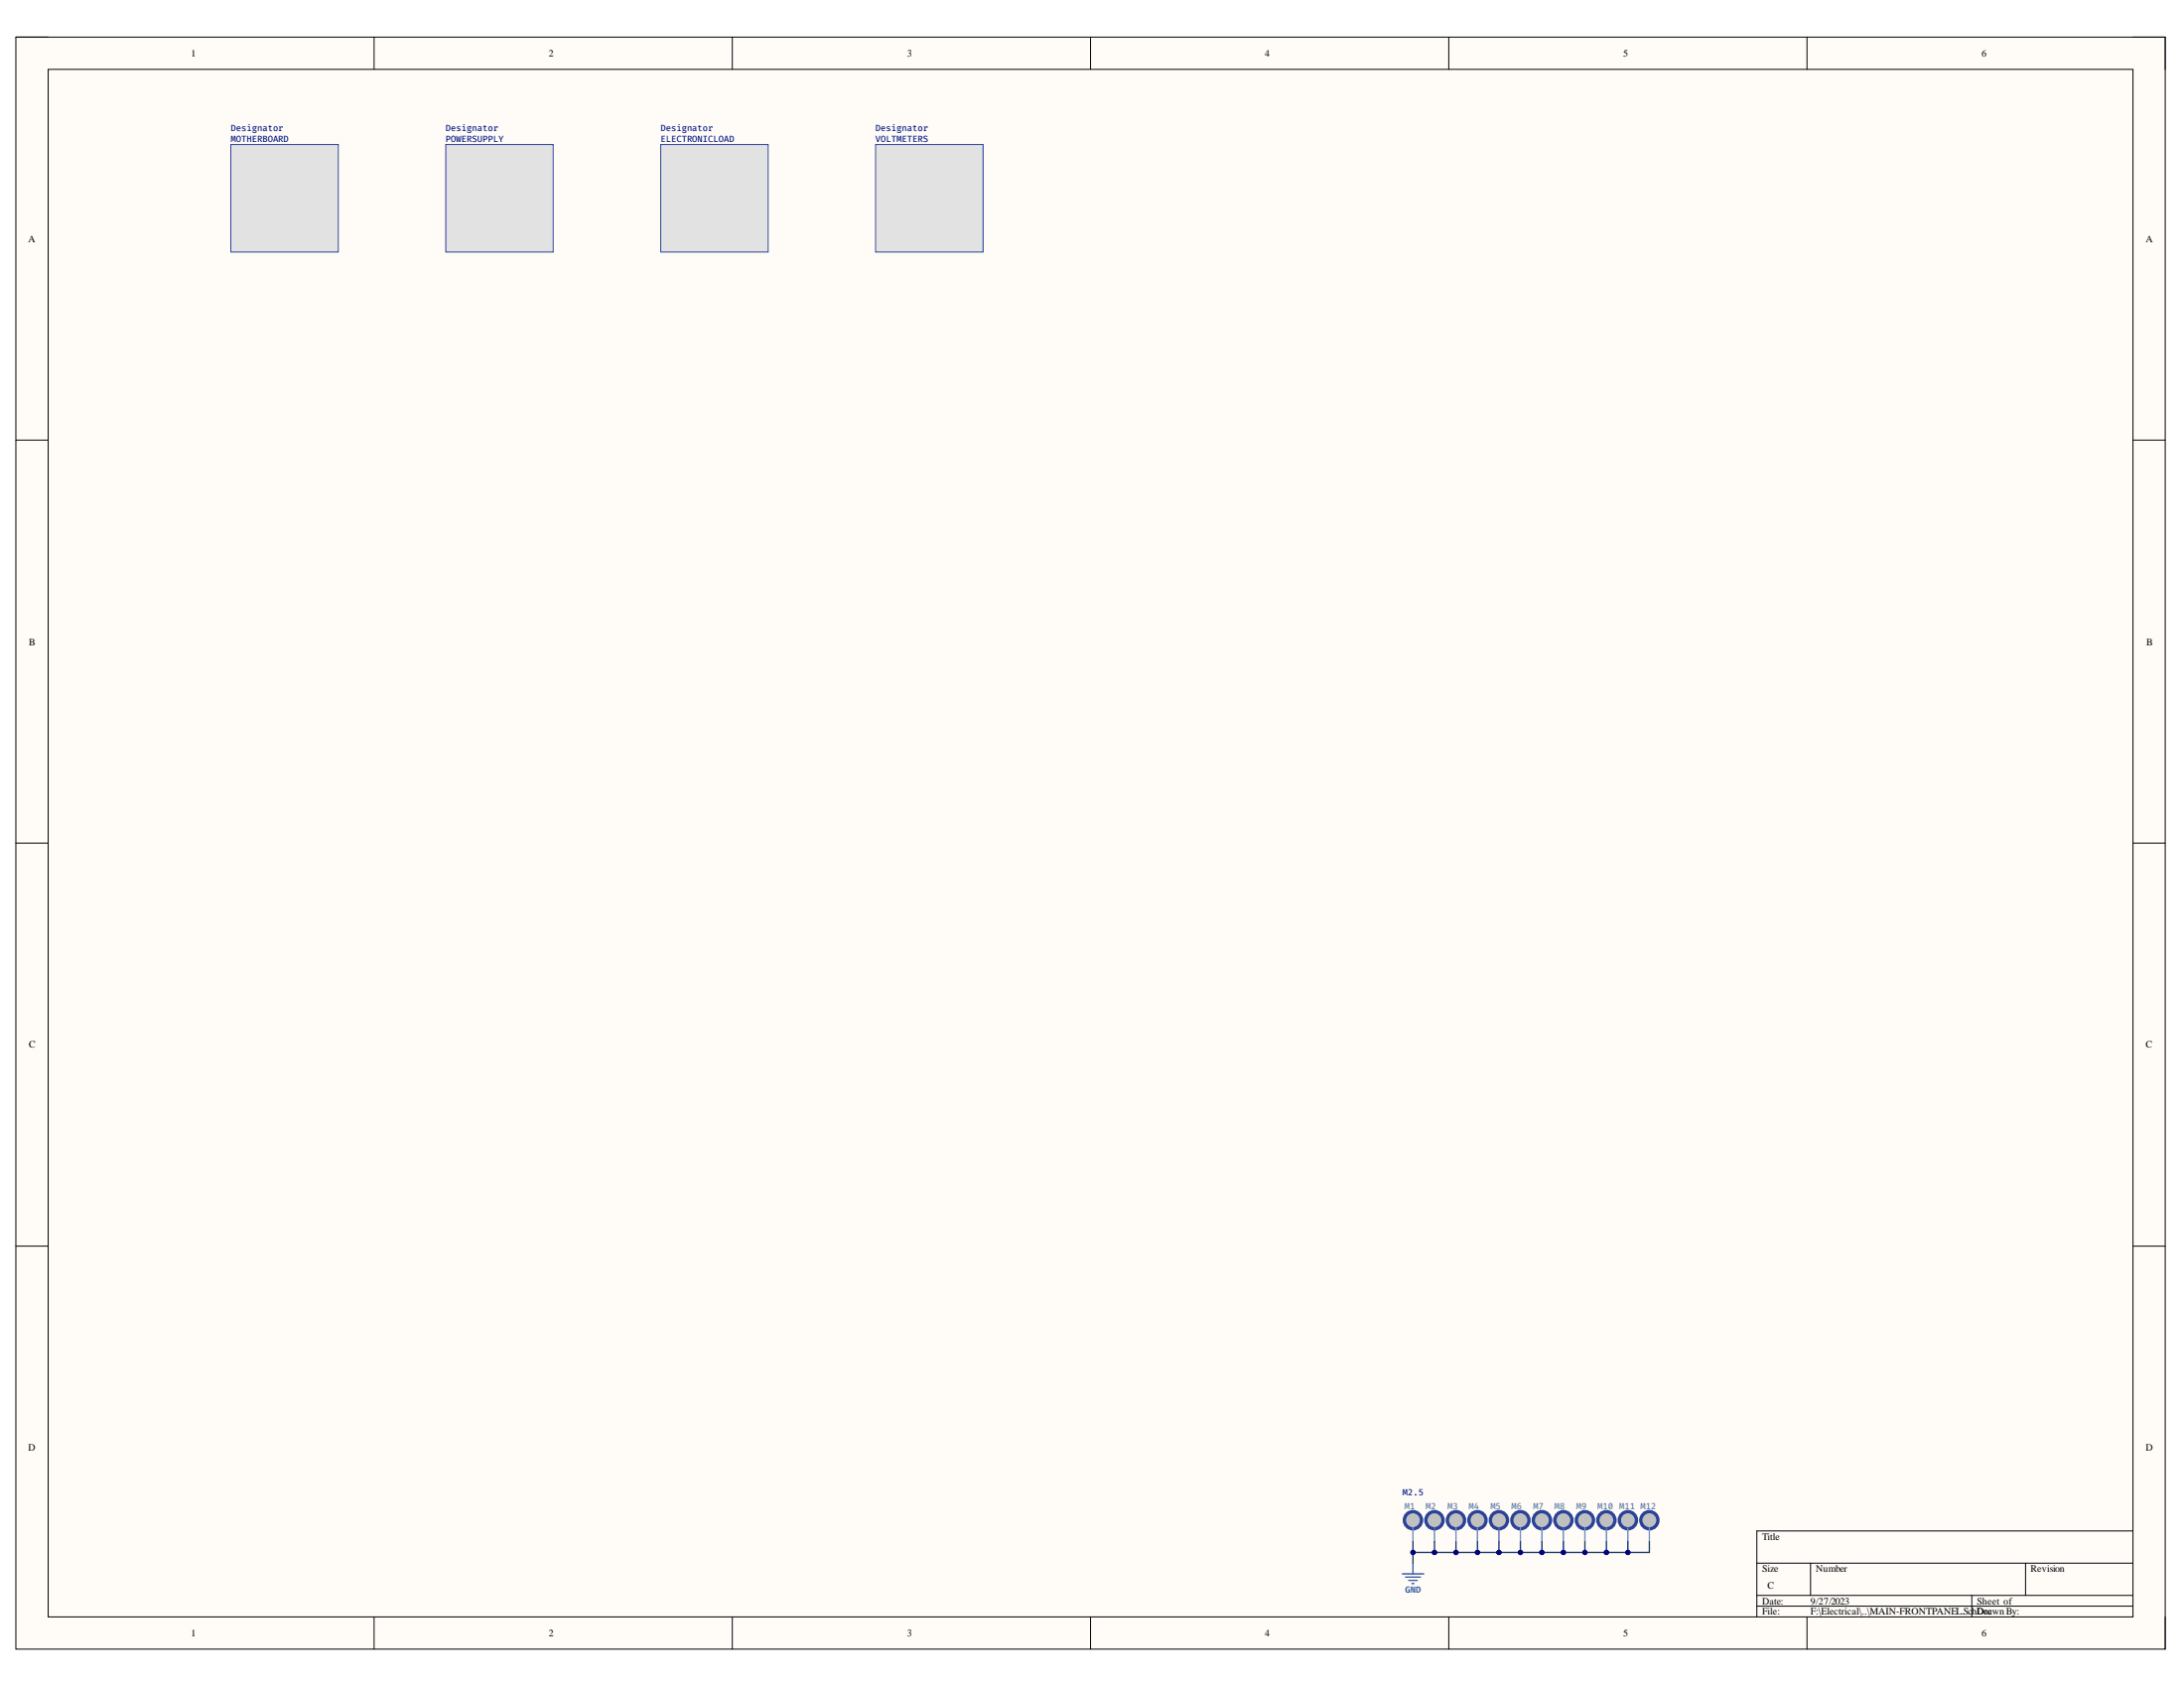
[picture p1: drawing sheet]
<svg xmlns="http://www.w3.org/2000/svg" width="279mm" height="216mm" viewBox="0 0 279 216" stroke-linecap="round" stroke-linejoin="round" font-family="sans-serif">
<path d="M2 4.7h275v206.2h-275z" fill-rule="evenodd" fill="#fffcf8"/>
<path d="M2 4.7h275v206.2h-275z" fill="none" stroke="#000" stroke-width=".13"/>
<path d="M6.2 8.9h266.7v197.9h-266.7z" fill-rule="evenodd" fill="#fffcf8"/>
<g fill="none" stroke="#000" stroke-width=".13">
<path d="M2 4.7h4.2M6.2 8.9h266.7v197.9h-266.7zM47.9 4.7v4.2M93.7 4.7v4.2M139.5 4.7v4.2M185.3 4.7v4.2M231.2 4.7v4.2M272.9 4.7h4.1v4.2M2 56.3h4.2M272.9 56.3h4.1M2 107.8h4.2M272.9 107.8h4.1"/>
<path d="M2 159.4h4.2M272.9 159.4h4.1M224.8 199.9h48.1M231.6 199.9v4.2M259.1 199.9v4.2M272.9 195.8h-48.1v11M47.9 206.8v4.1M93.7 206.8v4.1M139.5 206.8v4.1M185.3 206.8v4.1M224.8 204.1h48.1M224.8 205.4h48.1"/>
<path d="M231.2 206.8v4.1M252.3 204.1v2.7M277 206.8v4.1"/>
</g>
<circle cx="180.8" cy="194.4" r="1.1" fill="#c0c0c0"/>
<circle cx="180.8" cy="194.4" r="1.1" fill="none" stroke="#2a4297" stroke-width=".42"/>
<path d="M180.8 195.4v1.8" fill="none" stroke="#4a86e8" stroke-width=".17"/>
<path d="M180.8 199.9v1.4M179.4 201.3h2.7M179.8 201.7h1.9M180.2 202.1h1.1M180.6 202.5h.3" fill="none" stroke="#15c" stroke-width=".17"/>
<circle cx="183.5" cy="194.4" r="1.1" fill="#c0c0c0"/>
<circle cx="183.5" cy="194.4" r="1.1" fill="none" stroke="#2a4297" stroke-width=".42"/>
<path d="M183.5 195.4v1.8" fill="none" stroke="#4a86e8" stroke-width=".17"/>
<circle cx="186.3" cy="194.4" r="1.1" fill="#c0c0c0"/>
<circle cx="186.3" cy="194.4" r="1.1" fill="none" stroke="#2a4297" stroke-width=".42"/>
<path d="M186.3 195.4v1.8" fill="none" stroke="#4a86e8" stroke-width=".17"/>
<circle cx="189" cy="194.4" r="1.1" fill="#c0c0c0"/>
<circle cx="189" cy="194.4" r="1.1" fill="none" stroke="#2a4297" stroke-width=".42"/>
<path d="M189 195.4v1.8" fill="none" stroke="#4a86e8" stroke-width=".17"/>
<circle cx="191.8" cy="194.4" r="1.1" fill="#c0c0c0"/>
<circle cx="191.8" cy="194.4" r="1.1" fill="none" stroke="#2a4297" stroke-width=".42"/>
<path d="M191.8 195.4v1.8" fill="none" stroke="#4a86e8" stroke-width=".17"/>
<circle cx="194.5" cy="194.4" r="1.1" fill="#c0c0c0"/>
<circle cx="194.5" cy="194.4" r="1.1" fill="none" stroke="#2a4297" stroke-width=".42"/>
<path d="M194.5 195.4v1.8" fill="none" stroke="#4a86e8" stroke-width=".17"/>
<circle cx="197.3" cy="194.4" r="1.1" fill="#c0c0c0"/>
<circle cx="197.3" cy="194.4" r="1.1" fill="none" stroke="#2a4297" stroke-width=".42"/>
<path d="M197.3 195.4v1.8" fill="none" stroke="#4a86e8" stroke-width=".17"/>
<circle cx="200" cy="194.4" r="1.1" fill="#c0c0c0"/>
<circle cx="200" cy="194.4" r="1.1" fill="none" stroke="#2a4297" stroke-width=".42"/>
<path d="M200 195.4v1.8" fill="none" stroke="#4a86e8" stroke-width=".17"/>
<path d="M180.8 197.2v1.4h19.2v-1.4" fill="none" stroke="#073763" stroke-width=".17"/>
<circle cx="180.8" cy="198.6" r=".27" fill="#000080"/>
<circle cx="180.8" cy="198.6" r=".27" fill="none" stroke="#000080" stroke-width=".13"/>
<circle cx="183.5" cy="198.6" r=".27" fill="#000080"/>
<circle cx="183.5" cy="198.6" r=".27" fill="none" stroke="#000080" stroke-width=".13"/>
<circle cx="186.3" cy="198.6" r=".27" fill="#000080"/>
<circle cx="186.3" cy="198.6" r=".27" fill="none" stroke="#000080" stroke-width=".13"/>
<circle cx="189" cy="198.6" r=".27" fill="#000080"/>
<circle cx="189" cy="198.6" r=".27" fill="none" stroke="#000080" stroke-width=".13"/>
<circle cx="191.8" cy="198.6" r=".27" fill="#000080"/>
<circle cx="191.8" cy="198.6" r=".27" fill="none" stroke="#000080" stroke-width=".13"/>
<circle cx="194.5" cy="198.6" r=".27" fill="#000080"/>
<circle cx="194.5" cy="198.6" r=".27" fill="none" stroke="#000080" stroke-width=".13"/>
<circle cx="197.3" cy="198.6" r=".27" fill="#000080"/>
<circle cx="197.3" cy="198.6" r=".27" fill="none" stroke="#000080" stroke-width=".13"/>
<circle cx="200" cy="198.6" r=".27" fill="#000080"/>
<circle cx="200" cy="198.6" r=".27" fill="none" stroke="#000080" stroke-width=".13"/>
<path d="M197.3 197.2v1.4" fill="none" stroke="#073763" stroke-width=".17"/>
<circle cx="197.3" cy="198.6" r=".27" fill="#000080"/>
<circle cx="197.3" cy="198.6" r=".27" fill="none" stroke="#000080" stroke-width=".13"/>
<path d="M194.5 197.2v1.4" fill="none" stroke="#073763" stroke-width=".17"/>
<circle cx="194.5" cy="198.6" r=".27" fill="#000080"/>
<circle cx="194.5" cy="198.6" r=".27" fill="none" stroke="#000080" stroke-width=".13"/>
<path d="M191.8 197.2v1.4" fill="none" stroke="#073763" stroke-width=".17"/>
<circle cx="191.8" cy="198.6" r=".27" fill="#000080"/>
<circle cx="191.8" cy="198.6" r=".27" fill="none" stroke="#000080" stroke-width=".13"/>
<path d="M189 197.2v1.4" fill="none" stroke="#073763" stroke-width=".17"/>
<circle cx="189" cy="198.6" r=".27" fill="#000080"/>
<circle cx="189" cy="198.6" r=".27" fill="none" stroke="#000080" stroke-width=".13"/>
<path d="M186.3 197.2v1.4" fill="none" stroke="#073763" stroke-width=".17"/>
<circle cx="186.3" cy="198.6" r=".27" fill="#000080"/>
<circle cx="186.3" cy="198.6" r=".27" fill="none" stroke="#000080" stroke-width=".13"/>
<path d="M183.5 197.2v1.4" fill="none" stroke="#073763" stroke-width=".17"/>
<circle cx="183.5" cy="198.6" r=".27" fill="#000080"/>
<circle cx="183.5" cy="198.6" r=".27" fill="none" stroke="#000080" stroke-width=".13"/>
<path d="M180.8 198.6v1.3" fill="none" stroke="#073763" stroke-width=".17"/>
<circle cx="180.8" cy="198.6" r=".27" fill="#000080"/>
<circle cx="180.8" cy="198.6" r=".27" fill="none" stroke="#000080" stroke-width=".13"/>
<path d="M57 18.5h13.8v13.7h-13.8z" fill-rule="evenodd" fill="#e2e2e2"/>
<path d="M57 18.5h13.8v13.7h-13.8z" fill="none" stroke="#2a4297" stroke-width=".13"/>
<path d="M29.5 18.5h13.8v13.7h-13.8z" fill-rule="evenodd" fill="#e2e2e2"/>
<path d="M29.5 18.5h13.8v13.7h-13.8z" fill="none" stroke="#2a4297" stroke-width=".13"/>
<path d="M84.5 18.5h13.8v13.7h-13.8z" fill-rule="evenodd" fill="#e2e2e2"/>
<path d="M84.5 18.5h13.8v13.7h-13.8z" fill="none" stroke="#2a4297" stroke-width=".13"/>
<circle cx="202.8" cy="194.4" r="1.1" fill="#c0c0c0"/>
<circle cx="202.8" cy="194.4" r="1.1" fill="none" stroke="#2a4297" stroke-width=".42"/>
<path d="M202.8 195.4v1.8" fill="none" stroke="#4a86e8" stroke-width=".17"/>
<circle cx="205.5" cy="194.4" r="1.1" fill="#c0c0c0"/>
<circle cx="205.5" cy="194.4" r="1.1" fill="none" stroke="#2a4297" stroke-width=".42"/>
<path d="M205.5 195.4v1.8" fill="none" stroke="#4a86e8" stroke-width=".17"/>
<circle cx="208.3" cy="194.4" r="1.1" fill="#c0c0c0"/>
<circle cx="208.3" cy="194.4" r="1.1" fill="none" stroke="#2a4297" stroke-width=".42"/>
<path d="M208.3 195.4v1.8" fill="none" stroke="#4a86e8" stroke-width=".17"/>
<circle cx="211" cy="194.4" r="1.1" fill="#c0c0c0"/>
<circle cx="211" cy="194.4" r="1.1" fill="none" stroke="#2a4297" stroke-width=".42"/>
<path d="M211 195.4v1.8" fill="none" stroke="#4a86e8" stroke-width=".17"/>
<path d="M202.8 197.2v1.4h-2.8" fill="none" stroke="#073763" stroke-width=".17"/>
<circle cx="202.8" cy="198.6" r=".27" fill="#000080"/>
<circle cx="202.8" cy="198.6" r=".27" fill="none" stroke="#000080" stroke-width=".13"/>
<circle cx="200" cy="198.6" r=".27" fill="#000080"/>
<circle cx="200" cy="198.6" r=".27" fill="none" stroke="#000080" stroke-width=".13"/>
<path d="M205.5 197.2v1.4h-2.7" fill="none" stroke="#073763" stroke-width=".17"/>
<circle cx="205.5" cy="198.6" r=".27" fill="#000080"/>
<circle cx="205.5" cy="198.6" r=".27" fill="none" stroke="#000080" stroke-width=".13"/>
<circle cx="202.8" cy="198.6" r=".27" fill="#000080"/>
<circle cx="202.8" cy="198.6" r=".27" fill="none" stroke="#000080" stroke-width=".13"/>
<path d="M208.3 197.2v1.4h-2.8" fill="none" stroke="#073763" stroke-width=".17"/>
<circle cx="208.3" cy="198.6" r=".27" fill="#000080"/>
<circle cx="208.3" cy="198.6" r=".27" fill="none" stroke="#000080" stroke-width=".13"/>
<circle cx="205.5" cy="198.6" r=".27" fill="#000080"/>
<circle cx="205.5" cy="198.6" r=".27" fill="none" stroke="#000080" stroke-width=".13"/>
<path d="M211 197.2v1.4h-2.7" fill="none" stroke="#073763" stroke-width=".17"/>
<circle cx="208.3" cy="198.6" r=".27" fill="#000080"/>
<circle cx="208.3" cy="198.6" r=".27" fill="none" stroke="#000080" stroke-width=".13"/>
<path d="M112 18.5h13.8v13.7h-13.8z" fill-rule="evenodd" fill="#e2e2e2"/>
<path d="M112 18.5h13.8v13.7h-13.8z" fill="none" stroke="#2a4297" stroke-width=".13"/>
<g font-size="1.3">
<text x="24.4" y="7.3">1</text>
<text x="70.2" y="7.3">2</text>
<text x="116.1" y="7.3">3</text>
<text x="161.8" y="7.3">4</text>
<text x="207.7" y="7.3">5</text>
<text x="253.5" y="7.3">6</text>
<text x="3.6" y="30.9">A</text>
<text x="274.5" y="30.9">A</text>
<text x="3.7" y="82.5">B</text>
<text x="274.6" y="82.5">B</text>
<text x="3.7" y="134">C</text>
<text x="274.5" y="134">C</text>
<text x="3.6" y="185.6">D</text>
<text x="274.5" y="185.6">D</text>
<text x="225.4" y="197">Title</text>
<text x="225.4" y="201">Size</text>
<text x="226.1" y="203.1">C</text>
<text x="232.3" y="201">Number</text>
<text x="259.8" y="201">Revision</text>
<text x="24.4" y="209.3">1</text>
<text x="70.2" y="209.3">2</text>
<text x="116.1" y="209.3">3</text>
<text x="161.8" y="209.3">4</text>
<text x="207.7" y="209.3">5</text>
<text x="225.4" y="205.2">Date:</text>
<text x="225.4" y="206.5">File:</text>
<text x="231.6" y="205.2">9/27/2023</text>
<text x="231.6" y="206.5">F:\Electrical\..\MAIN-FRONTPANEL.Sc</text>
<text x="252.3" y="206.5">hDoracwnBy:</text>
<text x="252.9" y="205.2">Sheet of</text>
<text x="253.5" y="209.3">6</text>
</g>
<g font-size="1.1" fill="#000080">
<text x="29.5" y="16.7">Designator</text>
<text x="57" y="16.7">Designator</text>
<text x="84.5" y="16.7">Designator</text>
<text x="112" y="16.7">Designator</text>
<text x="29.5" y="18.2">MOTHERBOARD</text>
<text x="57" y="18.2">POWERSUPPLY</text>
<text x="84.5" y="18.2">ELECTRONICLOAD</text>
<text x="112" y="18.2">VOLTMETERS</text>
<text x="179.4" y="191.3">M2.5</text>
</g>
<g font-size="1.1" fill="#45818e">
<text x="179.7" y="193">M1</text>
<text x="182.4" y="193">M2</text>
<text x="185.2" y="193">M3</text>
<text x="187.9" y="193">M4</text>
<text x="190.7" y="193">M5</text>
<text x="193.4" y="193">M6</text>
<text x="196.2" y="193">M7</text>
<text x="198.9" y="193">M8</text>
<text x="201.7" y="193">M9</text>
<text x="204.4" y="193">M10 M11 M12</text>
</g>
<text font-size="1.1" fill="#15c" x="179.8" y="203.7">GND</text>
</svg>
